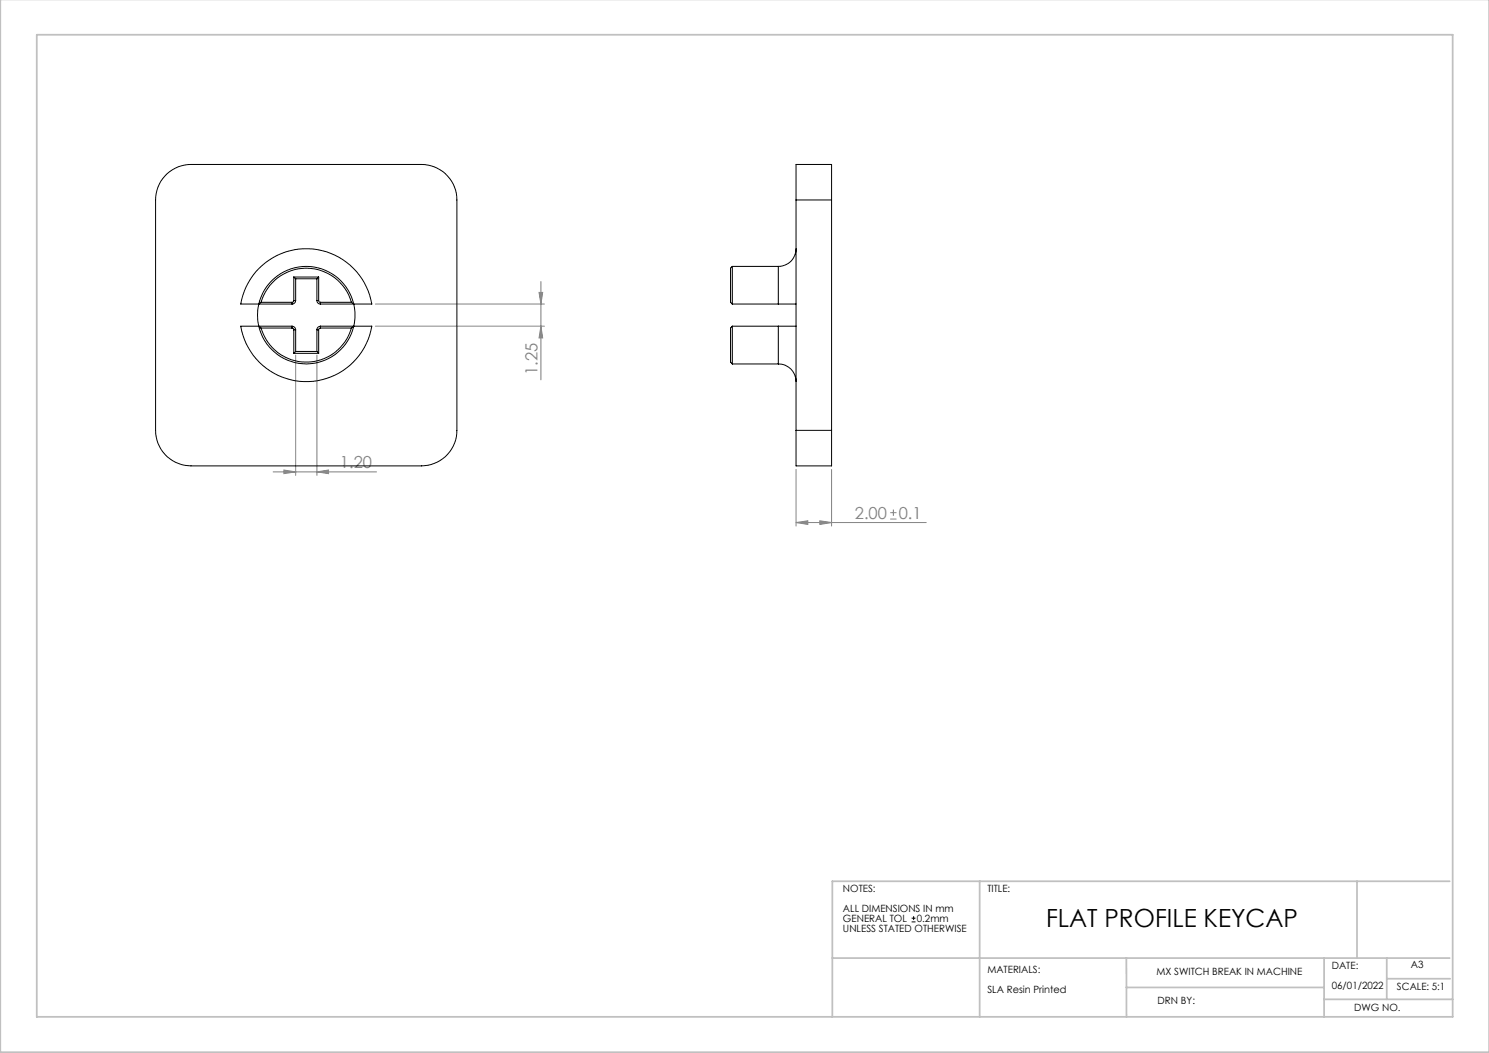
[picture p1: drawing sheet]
<svg xmlns="http://www.w3.org/2000/svg" width="420mm" height="297mm" viewBox="0 0 420 297" stroke-linecap="round" stroke-linejoin="round" font-family="sans-serif">
<g fill="none" stroke="#808080" stroke-width=".28">
<path d="M152.6 79.4v27.7M105.9 85.8h47.7M105.9 92h47.7M152 82.5h1.1l-.5 3.3zM152.6 92l.5 3.3h-1.1zM83.4 100.2v33.9M89.4 100.2v33.9M77 133.1h29.2M80.1 132.6l3.3 .5-3.3 .5zM89.4 133.1l3.3-.5v1zM224.5 132.4v16M234.6 132.4v16"/>
<path d="M224.5 147.4l3.4-.5v1zM224.5 147.4h36.8M231.2 146.9l3.4 .5-3.4 .5zM251.1 146.4h1.8M251.1 144.6h1.8M252 143.7v1.8"/>
</g>
<path d="M257.1 259h1.1M257.7 258.4v1.1M257.1 260h1.1" fill="none" stroke="#000" stroke-width=".28"/>
<path d="M.1 -.1v296.9h419.9M10.4 9.8h399.4v277h-399.4zM276.3 248.6v38.2M382.8 248.6v21.6M408.9 248.6h-174.1v38.2M234.8 270.2h174.1M317.7 278.5h55.8M317.7 270.2v16.6M373.5 270.2v16.6M391.2 270.2v11.7M391.2 276h17.8M373.5 281.9h36.3" fill="none" stroke="#c0c0c0" stroke-width=".5"/>
<g fill="#808080">
<path d="M231.2 146.9l3.4 .5-3.4 .5zM224.5 147.4l3.4-.5v1z"/>
<path d="M80.1 132.6l3.3 .5-3.3 .5zM89.4 133.1l3.3-.5v1z"/>
<path d="M152 82.5h1.1l-.5 3.3zM152.6 92l.5 3.3h-1.1z"/>
</g>
<g fill="none" stroke="#000" stroke-width=".28">
<path d="M47.1 49a10 10 0 0 1 6.8-2.6h65a10 10 0 0 1 10 10v65a10 10 0 0 1-10 10h-65a10 10 0 0 1-10-10v-65a10 10 0 0 1 3.2-7.4zM224.5 56.4v-10h10.1v10M224.5 56.4h10.1M224.5 56.4v65M234.6 56.4v65M82.9 78.1v6.7M82.9 78.1h7M82.9 78.1l.5 .5M83.4 78.6v6.2M83.4 78.6h6M89.4 78.6v6.2M89.9 78.1v6.7"/>
<path d="M89.9 78.1l-.5 .5M206.6 75.1l-.5 .5v9.7l.5 .5M206.6 75.1v10.7M206.6 75.1h12.9M219.5 75.1v10.7M224.5 70.1a4.9 4.9 0 0 1-5 5M73 85.8a13.7 13.7 0 0 1 13.4-10.7 13.7 13.7 0 0 1 13.4 10.7M73 92a13.7 13.7 0 0 0 13.4 10.7 13.7 13.7 0 0 0 13.4-10.7M73 92h-5.1a18.7 18.7 0 0 0 18.5 15.6 18.7 18.7 0 0 0 18.5-15.6h-5.1M73 85.8h-5.1a18.8 18.8 0 0 1 18.5-15.6 18.8 18.8 0 0 1 18.5 15.6h-5.1M73 85.8a14 14 0 0 0 0 6.2M73 92l.6 .5"/>
<path d="M73 92h9.4M73 85.8h9.4M73.6 85.3a13.3 13.3 0 0 1 12.8-9.7 13.3 13.3 0 0 1 12.7 9.7M73.6 92.5a13.3 13.3 0 0 0 12.8 9.6 13.3 13.3 0 0 0 12.7-9.6M73.6 92.5h8.8M73.6 85.3l-.6 .5M73.6 85.3h8.8M82.4 92.5l.4 .2 .1 .3M82.4 92a1.09 1.09 0 0 1 1 1M82.4 85.3v.5M82.4 92v.5M82.9 84.8l-.2 .4-.3 .1"/>
<path d="M82.9 93v6.7M82.9 99.7h7M82.9 93h.5M82.9 84.8h.5M83.4 84.8a1.02 1.02 0 0 1-1 1M83.4 93v6.1M83.4 99.1l-.5 .6M83.4 99.1h6M89.4 84.8a.96 .96 0 0 0 1 1M89.4 93h.5M89.4 84.8h.5M89.4 99.1l.5 .6"/>
<path d="M89.4 93v6.1M89.9 84.8l.2 .4 .3 .1M89.9 93v6.7M90.4 92.5l-.3 .1-.2 .4M90.4 92a1.02 1.02 0 0 0-1 1M90.4 92.5h8.7M90.4 92h9.4M90.4 85.8h9.4M90.4 85.3h8.7M90.4 85.3v.5M90.4 92v.5M99.1 85.3l.7 .5"/>
<path d="M99.8 85.8a14 14 0 0 1 0 6.2M99.8 92l-.7 .5M206.6 92l-.5 .5v7.6a2.77 2.77 0 0 0 .5 2.6M206.6 92v10.7M206.6 92h12.9M206.6 85.8h12.9M219.5 85.8h5M219.5 92h5M219.5 92v10.7M206.6 102.7h12.9M219.5 102.7a4.9 4.9 0 0 1 5 4.9M224.5 121.4v10h10.1v-10"/>
<path d="M224.5 121.4h10.1"/>
</g>
<text font-size="7.1" x="295" y="261.3">FLAT PROFILE KEYCAP</text>
<g font-size="4.7" fill="#808080">
<text x="151.6" y="105.8" transform="rotate(-90 151.6 105.8)">1.25</text>
<text x="95.9" y="132.1">1.20</text>
<text x="241.1" y="146.3">2.00</text>
<text x="253.5" y="146.3">0.1</text>
</g>
<g font-size="2.8">
<text x="237.8" y="251.5">NOTES:</text>
<text x="278.5" y="251.5">TITLE:</text>
<text x="237.8" y="257.2">ALL DIMENSIONS IN mm</text>
<text x="237.8" y="262.8">UNLESS STATED OTHERWISE</text>
<text x="237.8" y="260">GENERAL TOL</text>
<text x="258.6" y="260">0.2mm</text>
<text x="278.5" y="274.4">MATERIALS:</text>
<text x="326.2" y="275">MX SWITCH BREAK IN MACHINE</text>
<text x="375.7" y="273.4">DATE:</text>
<text x="398" y="273.1">A3</text>
<text x="278.5" y="280">SLA Resin Printed</text>
<text x="375.7" y="279">06/01/2022</text>
<text x="394" y="279.3">SCALE: 5:1</text>
<text x="326.5" y="283.2">DRN BY:</text>
<text x="382" y="285.1">DWG NO.</text>
</g>
</svg>
